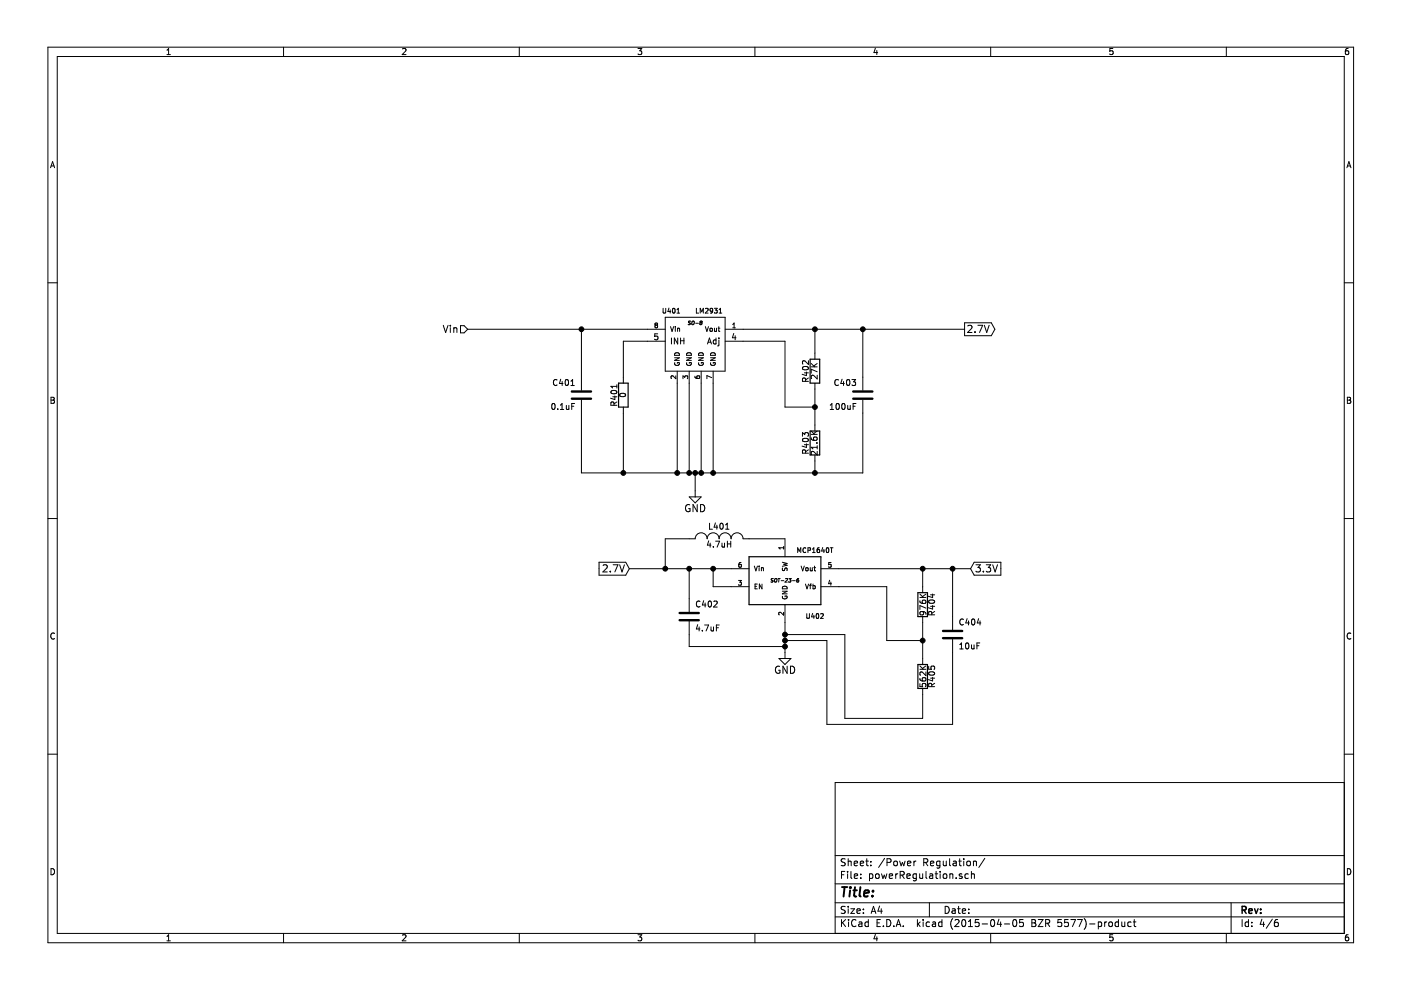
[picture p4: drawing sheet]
EESchema Schematic File Version 2
LIBS:power
LIBS:device
LIBS:transistors
LIBS:conn
LIBS:linear
LIBS:regul
LIBS:74xx
LIBS:cmos4000
LIBS:adc-dac
LIBS:memory
LIBS:xilinx
LIBS:special
LIBS:microcontrollers
LIBS:dsp
LIBS:microchip
LIBS:analog_switches
LIBS:motorola
LIBS:texas
LIBS:intel
LIBS:audio
LIBS:interface
LIBS:digital-audio
LIBS:philips
LIBS:display
LIBS:cypress
LIBS:siliconi
LIBS:opto
LIBS:atmel
LIBS:contrib
LIBS:valves
LIBS:currentSink
LIBS:currentSink-cache
EELAYER 25 0
EELAYER END
$Descr A4 11693 8268
encoding utf-8
Sheet 4 6
Title ""
Date ""
Rev ""
Comp ""
Comment1 ""
Comment2 ""
Comment3 ""
Comment4 ""
$EndDescr
$Comp
L GND #PWR401
U 1 1
P 5800 4100
F 0 "#PWR401" H 5800 3850 60  0001 C CNN
F 1 "GND" H 5800 3950 60  0000 C CNN
F 2 "" H 5800 4100 60  0000 C CNN
F 3 "" H 5800 4100 60  0000 C CNN
	1    5800 4100
	-1   0    0    -1  
$EndComp
$Comp
L C C401
U 1 1
P 4850 3300
F 0 "C401" H 4900 3400 50  0000 L CNN
F 1 "0.1uF" H 4900 3200 50  0000 L CNN
F 2 "" H 4888 3150 30  0000 C CNN
F 3 "" H 4850 3300 60  0000 C CNN
	1    4850 3300
	-1   0    0    -1  
$EndComp
$Comp
L C C403
U 1 1
P 7200 3300
F 0 "C403" H 7250 3400 50  0000 L CNN
F 1 "100uF" H 7250 3200 50  0000 L CNN
F 2 "" H 7238 3150 30  0000 C CNN
F 3 "" H 7200 3300 60  0000 C CNN
	1    7200 3300
	-1   0    0    -1  
$EndComp
$Comp
L R R402
U 1 1
P 6800 3100
F 0 "R402" V 6880 3100 50  0000 C CNN
F 1 "27K" V 6807 3101 50  0000 C CNN
F 2 "" V 6730 3100 30  0000 C CNN
F 3 "" H 6800 3100 30  0000 C CNN
	1    6800 3100
	-1   0    0    -1  
$EndComp
$Comp
L R R403
U 1 1
P 6800 3700
F 0 "R403" V 6880 3700 50  0000 C CNN
F 1 "21.6K" V 6807 3701 50  0000 C CNN
F 2 "" V 6730 3700 30  0000 C CNN
F 3 "" H 6800 3700 30  0000 C CNN
	1    6800 3700
	-1   0    0    -1  
$EndComp
$Comp
L R R401
U 1 1
P 5200 3300
F 0 "R401" V 5280 3300 50  0000 C CNN
F 1 "0" V 5207 3301 50  0000 C CNN
F 2 "" V 5130 3300 30  0000 C CNN
F 3 "" H 5200 3300 30  0000 C CNN
	1    5200 3300
	-1   0    0    -1  
$EndComp
Text GLabel 8050 2750 2    60   Output ~ 0
2.7V
Text HLabel 3900 2750 0    60   Input ~ 0
Vin
$Comp
L MCP1640T U402
U 1 1
P 6550 4900
F 0 "U402" H 6800 4650 40  0000 C CNN
F 1 "MCP1640T" H 6800 5200 40  0000 C CNN
F 2 "SOT-23-6" H 6550 4950 30  0000 C CIN
F 3 "" H 6550 4900 60  0000 C CNN
	1    6550 4900
	1    0    0    -1  
$EndComp
$Comp
L INDUCTOR_SMALL L401
U 1 1
P 6000 4500
F 0 "L401" H 6000 4600 50  0000 C CNN
F 1 "4.7uH" H 6000 4450 50  0000 C CNN
F 2 "" H 6000 4500 60  0000 C CNN
F 3 "" H 6000 4500 60  0000 C CNN
F 4 "Value" H 6000 4500 60  0001 C CNN "MPN"
	1    6000 4500
	1    0    0    -1  
$EndComp
$Comp
L GND #PWR402
U 1 1
P 6550 5450
F 0 "#PWR402" H 6550 5200 60  0001 C CNN
F 1 "GND" H 6550 5300 60  0000 C CNN
F 2 "" H 6550 5450 60  0000 C CNN
F 3 "" H 6550 5450 60  0000 C CNN
	1    6550 5450
	1    0    0    -1  
$EndComp
Text GLabel 5250 4750 0    60   Input ~ 0
2.7V
$Comp
L C C402
U 1 1
P 5750 5150
F 0 "C402" H 5800 5250 50  0000 L CNN
F 1 "4.7uF" H 5800 5050 50  0000 L CNN
F 2 "" H 5788 5000 30  0000 C CNN
F 3 "" H 5750 5150 60  0000 C CNN
F 4 "Value" H 5750 5150 60  0001 C CNN "MPN"
	1    5750 5150
	1    0    0    -1  
$EndComp
$Comp
L R R404
U 1 1
P 7700 5050
F 0 "R404" V 7780 5050 50  0000 C CNN
F 1 "976K" V 7707 5051 50  0000 C CNN
F 2 "" V 7630 5050 30  0000 C CNN
F 3 "" H 7700 5050 30  0000 C CNN
	1    7700 5050
	1    0    0    -1  
$EndComp
$Comp
L R R405
U 1 1
P 7700 5650
F 0 "R405" V 7780 5650 50  0000 C CNN
F 1 "562K" V 7707 5651 50  0000 C CNN
F 2 "" V 7630 5650 30  0000 C CNN
F 3 "" H 7700 5650 30  0000 C CNN
	1    7700 5650
	1    0    0    -1  
$EndComp
Text GLabel 8100 4750 2    60   Input ~ 0
3.3V
$Comp
L C C404
U 1 1
P 7950 5300
F 0 "C404" H 8000 5400 50  0000 L CNN
F 1 "10uF" H 8000 5200 50  0000 L CNN
F 2 "" H 7988 5150 30  0000 C CNN
F 3 "" H 7950 5300 60  0000 C CNN
	1    7950 5300
	1    0    0    -1  
$EndComp
Connection ~ 7200 2750
Wire Wire Line
	7200 2750 7200 3150
Connection ~ 6800 2750
Wire Wire Line
	6800 2750 6800 2950
Connection ~ 6800 3950
Wire Wire Line
	7200 3450 7200 3950
Connection ~ 5200 3950
Wire Wire Line
	5200 3450 5200 3950
Wire Wire Line
	5200 2850 5200 3150
Connection ~ 4850 2750
Wire Wire Line
	4850 2750 4850 3150
Connection ~ 5650 3950
Wire Wire Line
	4850 3450 4850 3950
Connection ~ 5750 3950
Wire Wire Line
	5650 3950 5650 3200
Connection ~ 5800 3950
Wire Wire Line
	5750 3950 5750 3200
Connection ~ 5950 3950
Wire Wire Line
	5950 3950 5950 3200
Connection ~ 5850 3950
Wire Wire Line
	5850 3950 5850 3200
Wire Wire Line
	5800 3950 5800 4100
Wire Wire Line
	4850 3950 7200 3950
Connection ~ 6800 3400
Wire Wire Line
	6550 3400 6800 3400
Wire Wire Line
	6550 2850 6550 3400
Wire Wire Line
	6800 3250 6800 3550
Wire Wire Line
	6200 2750 8050 2750
Wire Wire Line
	3900 2750 5400 2750
Wire Wire Line
	6250 4500 6550 4500
Wire Wire Line
	6550 5200 6550 5450
Wire Wire Line
	5250 4750 6100 4750
Wire Wire Line
	6100 4900 5950 4900
Wire Wire Line
	5950 4900 5950 4750
Connection ~ 5950 4750
Wire Wire Line
	5750 4750 5750 5000
Connection ~ 5750 4750
Wire Wire Line
	5750 5300 5750 5400
Wire Wire Line
	5750 5400 6550 5400
Connection ~ 6550 5400
Wire Wire Line
	5750 4500 5550 4500
Wire Wire Line
	5550 4500 5550 4750
Connection ~ 5550 4750
Wire Wire Line
	7000 4750 8100 4750
Wire Wire Line
	7700 4750 7700 4900
Connection ~ 7700 4750
Wire Wire Line
	7700 5200 7700 5500
Wire Wire Line
	7000 4900 7400 4900
Wire Wire Line
	7400 4900 7400 5350
Wire Wire Line
	7400 5350 7700 5350
Connection ~ 7700 5350
Wire Wire Line
	7700 5800 7700 6000
Wire Wire Line
	7700 6000 7050 6000
Wire Wire Line
	7050 6000 7050 5300
Wire Wire Line
	7050 5300 6550 5300
Connection ~ 6550 5300
Wire Wire Line
	7950 4750 7950 5150
Connection ~ 7950 4750
Wire Wire Line
	7950 5450 7950 6050
Wire Wire Line
	7950 6050 6900 6050
Wire Wire Line
	6900 6050 6900 5350
Wire Wire Line
	6900 5350 6550 5350
Connection ~ 6550 5350
$Comp
L LM2931 U401
U 1 1
P 5800 2800
F 0 "U401" H 5600 3000 40  0000 C CNN
F 1 "LM2931" H 5800 3000 40  0000 L CNN
F 2 "SO-8" H 5800 2900 30  0000 C CIN
F 3 "" H 5800 2700 60  0000 C CNN
	1    5800 2800
	1    0    0    -1  
$EndComp
Wire Wire Line
	5200 2850 5400 2850
Wire Wire Line
	6550 2850 6200 2850
Wire Wire Line
	6800 3850 6800 3950
$EndSCHEMATC
